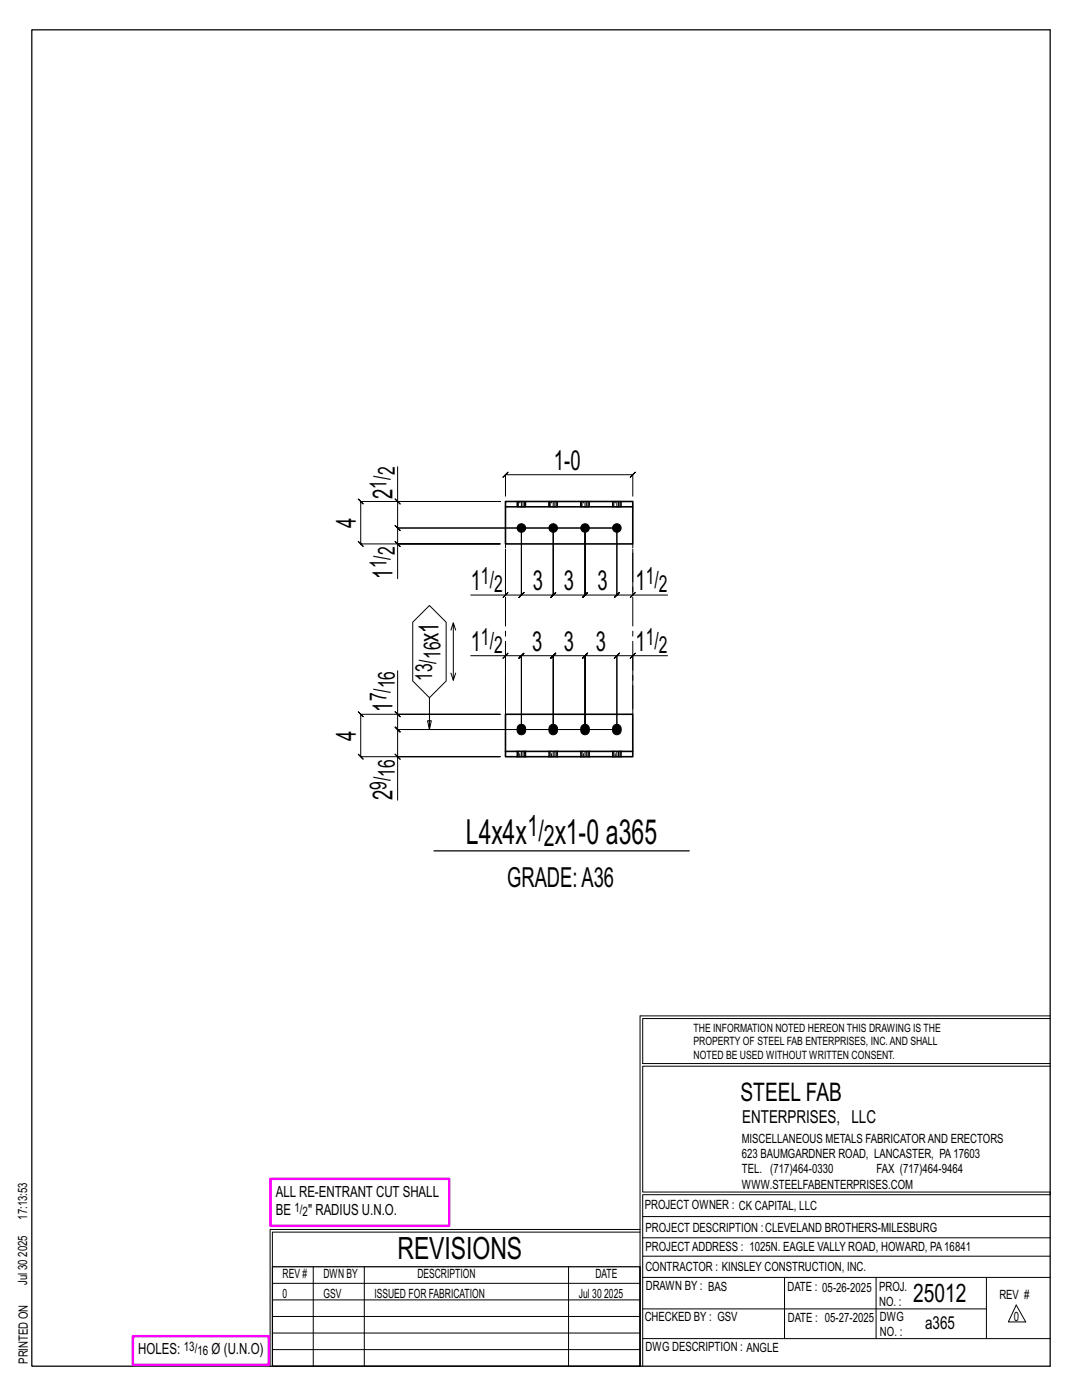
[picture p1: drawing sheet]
<svg xmlns="http://www.w3.org/2000/svg" width="216mm" height="279mm" viewBox="0 0 216 279" stroke-linecap="round" stroke-linejoin="round" font-family="sans-serif">
<g fill="none" stroke="#000" stroke-width=".2">
<path d="M78.8 99.6l1 1zM79.3 93.1v7h20.5h-27.8l-.5-.5 1 1-.5-.5v8.5l-.5-.5 1 1-.5-.5h27.8h-20.5v6.9M100.9 99v-4.3l-.5 .5 1-1-.5 .5h25.4l-.5 .5 1-1-.5 .5v4.3M78.8 108.1l1 1zM79.3 100.1v5.3l-.5-.5 1 1-.5-.5h43.8M100.4 119.3l1-1zM100.9 109.6v9.2h-7M123.1 105.4v13.4l.5-.5-1 1 .5-.5h-6.4l.5-.5-1 1 .5-.5v-13.4v13.4l.5-.5-1 1 .5-.5h-6.3l.5-.5-1 1 .5-.5v-13.4v13.4l.5-.5-1 1 .5-.5h-6.4l.5-.5-1 1 .5-.5v-13.4v13.4l.5-.5-1 1 .5-.5h-3.1M123.1 105.4v13.4l-.5 .5 1-1-.5 .5h3.2M123.1 105.4h-43.8l-.5-.5 1 1-.5-.5v3.2M126.3 118.8l.5-.5-1 1zM126.3 109.6v9.2h6.9"/>
<path d="M79.3 133.9v8.6h20.5h-27.8l-.5-.5 1 1-.5-.5v8.5l-.5-.5 1 1-.5-.5h27.8h-20.5v8.7M82.4 124.2l3.3-3.4 3.3 3.4v11.7l-3.3 3.3-3.3-3.3zM85.7 139.2v6.4l-.4-1.8h.8l-.4 1.8M90 134.3l.5 1.5 .4-1.5M90.5 124.3l-.5 1.5M90.9 125.8l-.4-1.5v11.5M93.9 130.9h7v10.6M100.4 131.4l1-1zM100.9 130.9h3.1l-.5 .5 1-1-.5 .5v14.7v-14.7l-.5 .5 1-1-.5 .5h6.4l-.5 .5 1-1-.5 .5v14.7v-14.7l-.5 .5 1-1-.5 .5h6.3l-.5 .5 1-1-.5 .5v14.7v-14.7l-.5 .5 1-1-.5 .5h6.4l-.5 .5 1-1-.5 .5v14.7M126.3 130.9l.5-.5-1 1zM126.3 130.9h-3.2l.5-.5-1 1 .5-.5v14.7M133.2 130.9h-6.9v10.6"/>
<path d="M78.8 150.5l1 1zM78.8 142l1 1zM79.3 142.5v3.1l-.5-.5 1 1-.5-.5h43.8M123.1 145.6h-43.8l-.5-.5 1 1-.5-.5v5.4M127.7 202.7v70M127.7 202.7h81.8M209.5 203.3h-81.3v9h81.3M209.5 212.8h-81.3v25.1h81.3v.5h-81.3v34.3M54.4 259.4h73.3M54.4 256.1h73.3M62.5 252.8v19.9M72.7 252.8v19.9"/>
<path d="M113.4 252.8v19.9M127.7 245.4h-73.8v27.3M127.7 245.9h-73.3v6.9M128.2 242.8h81.3M128.2 254.9h81.3M128.2 250.7h81.3M128.2 247h81.3M156.5 254.9v12.2M174.8 254.9v12.2M196.8 254.9v12.2M54.4 269.3h73.3M54.4 266h73.3"/>
<path d="M54.4 262.7h73.3M128.2 261.2h68.6M128.2 267.1h81.3M202.8 260.4l1.9 3.4h-3.5z"/>
</g>
<path d="M6.3 6h203.2v266.7h-203.2zM86.6 169.8h50.9M54.4 252.8h73.3v19.9h-73.3z" fill="none" stroke="#000" stroke-width=".25"/>
<path d="M54 235.3h35.6v9.3h-35.6zM26.5 266.7h27.1v5.7h-27.1z" fill="none" stroke="#f0f" stroke-width=".5"/>
<g fill="#000" stroke="#000" stroke-width=".2">
<path d="M103.4 144.8a.91 .91 0 0 1 1.2-.1 .91 .91 0 0 1 .3 1.1 .9 .9 0 0 1-1.1 .8 .9 .9 0 0 1-.6-1.2zM109.8 144.8a.91 .91 0 0 1 1.1-.1 .91 .91 0 0 1 .3 1.1 .9 .9 0 0 1-1.1 .8 .9 .9 0 0 1-.6-1.2zM116.1 144.8a.91 .91 0 0 1 1.2-.1 .91 .91 0 0 1 .3 1.1 .9 .9 0 0 1-1.1 .8 .9 .9 0 0 1-.6-1.2zM122.5 144.8a.91 .91 0 0 1 1.1-.1 .91 .91 0 0 1 .3 1.1 .9 .9 0 0 1-1.1 .8 .9 .9 0 0 1-.6-1.2z"/>
<circle cx="104" cy="105.4" r=".86"/>
<circle cx="110.4" cy="105.4" r=".86"/>
<circle cx="116.7" cy="105.4" r=".86"/>
<circle cx="123.1" cy="105.4" r=".86"/>
</g>
<g fill="none" stroke="#000" stroke-width=".32">
<path d="M100.9 100.1h25.4v1h-25.4zM100.9 101.1v7.5h25.4v-7.5M100.9 150h25.4v1h-25.4zM100.9 150v-7.5h25.4v7.5M103.2 149.9v.1M103.2 151h.1M104.9 149.9v.1M104.9 151h.1M109.5 149.9v.1M109.5 151h.1M111.2 149.9v.1M111.2 151h.1"/>
<path d="M115.9 149.9v.1M115.9 151h.1M117.6 149.9v.1M117.6 151h.1M122.2 149.9v.1M122.2 151h.1M123.9 149.9v.1M123.9 151h.1"/>
</g>
<g fill="none" stroke="#000" stroke-width=".2" stroke-dasharray="2 1.4">
<path d="M103.2 100.1v1.1zM103.2 100.1h.2M103.7 100.1h-.3v1.1h-.2M103.7 101.2h.3v-1.1h-.3v1.1h-.3M104 100.1h.4v1.1h-.4M104.4 100.1h.2v1.1h-.2M104.6 100.1h.2v1.1h-.2M104.8 100.1v1.1M109.5 100.1l.1 1.1zM109.6 100.1h.2M110.1 100.1h-.3v1.1h-.2M110.1 101.2h.3v-1.1h-.3v1.1h-.3"/>
<path d="M110.4 100.1h.3v1.1h-.3M110.7 100.1h.3v1.1h-.3M111 100.1h.2v1.1h-.2M111.2 100.1v1.1M115.9 100.1v1.1zM115.9 100.1h.2M116.4 100.1h-.3v1.1h-.2M116.4 101.2h.3v-1.1h-.3v1.1h-.3M116.7 100.1h.4v1.1h-.4M117.1 100.1h.2v1.1h-.2M117.3 100.1h.2v1.1h-.2M117.5 100.1v1.1"/>
<path d="M122.2 100.1l.1 1.1zM122.3 100.1h.2M122.8 100.1h-.3v1.1h-.2M122.8 101.2h.3v-1.1h-.3v1.1h-.3M123.1 100.1h.3v1.1h-.3M123.4 100.1h.3v1.1h-.3M123.7 100.1h.2v1.1h-.2M123.9 100.1v1.1M103.2 149.9h.1M103.2 150v1M103.2 151h.1M103.4 151h-.2v-1.1h.2"/>
<path d="M103.7 149.9h.3v1.1h-.3zM103.7 151h-.3v-1.1h.3M104 151h.4v-1.1h.2M104 149.9h.4M104.4 151h.2v-1.1h.2M104.6 151h.2l.1-1.1M104.9 151v-1M104.9 151h-.1M109.5 149.9h.1M109.5 150v1M109.6 151h-.1M109.8 151h-.2v-1.1h.2"/>
<path d="M110.1 149.9h.3v1.1h-.3zM110.1 151h-.3v-1.1h.3M110.4 151h.3v-1.1h.3M110.4 149.9h.3M110.7 151h.3v-1.1h.2M111 151h.2v-1.1M111.2 151v-1M111.2 151h.1M115.9 149.9h.1M115.9 150v1M115.9 151h.1M116.1 151h-.2v-1.1h.2"/>
<path d="M116.4 149.9h.3v1.1h-.3zM116.4 151h-.3v-1.1h.3M116.7 151h.4v-1.1h.2M116.7 149.9h.4M117.1 151h.2v-1.1h.2M117.3 151h.2l.1-1.1M117.6 151v-1M117.6 151h-.1M122.2 149.9h.1M122.2 150v1M122.3 151h-.1M122.5 151h-.2v-1.1h.2"/>
<path d="M122.8 149.9h.3v1.1h-.3zM122.8 151h-.3v-1.1h.3M123.1 151h.3v-1.1h.3M123.1 149.9h.3M123.4 151h.3v-1.1h.2M123.7 151h.2v-1.1M123.9 151v-1M123.9 151h.1"/>
</g>
<path d="M100.9 142.5v-33.9M126.3 142.5v-33.9" fill="none" stroke="#000" stroke-width=".2" stroke-dasharray="5.8 1 1 1"/>
<g font-size="6.9">
<text x="92.9" y="168.4">L4x4x</text>
<text x="110.7" y="168.4">x1-0 a365</text>
</g>
<text font-size="6.1" x="79.3" y="251.3">REVISIONS</text>
<g font-size="5.9">
<text x="105.2" y="166.8">1/</text>
<text x="108.5" y="168.9">2</text>
</g>
<g font-size="5.5">
<text x="110.5" y="93.7">1-0</text>
<text x="78.3" y="99.6" transform="rotate(-90 78.3 99.6)">2</text>
<text x="71" y="105.3" transform="rotate(-90 71 105.3)">4</text>
<text x="78.3" y="115.5" transform="rotate(-90 78.3 115.5)">1</text>
<text x="93.9" y="117.8">1</text>
<text x="106.3" y="117.8">3</text>
<text x="112.5" y="117.8">3</text>
<text x="119.2" y="117.8">3</text>
<text x="126.8" y="117.8">1</text>
<text x="87.5" y="128.1" transform="rotate(-90 87.5 128.1)">x1</text>
<text x="93.9" y="129.9">1</text>
<text x="106.2" y="129.9">3</text>
<text x="112.5" y="129.9">3</text>
<text x="118.9" y="129.9">3</text>
<text x="126.8" y="129.9">1</text>
<text x="78.3" y="142" transform="rotate(-90 78.3 142)">1</text>
<text x="71" y="147.8" transform="rotate(-90 71 147.8)">4</text>
<text x="78.3" y="159.7" transform="rotate(-90 78.3 159.7)">2</text>
<text x="101.2" y="177.1">GRADE:A36</text>
</g>
<g font-size="5.1">
<text x="147.8" y="219.8">STEEL FAB</text>
<text x="182.2" y="259.9">25012</text>
</g>
<g font-size="4.7">
<text x="78.8" y="94.9" transform="rotate(-90 78.8 94.9)">2</text>
<text x="77.1" y="97.5" transform="rotate(-90 77.1 97.5)">1/</text>
<text x="77.1" y="113.4" transform="rotate(-90 77.1 113.4)">1/</text>
<text x="78.8" y="110.8" transform="rotate(-90 78.8 110.8)">2</text>
<text x="96" y="116.5">1/</text>
<text x="98.6" y="118.2">2</text>
<text x="128.8" y="116.5">1/</text>
<text x="131.5" y="118.2">2</text>
<text x="87.9" y="131.6" transform="rotate(-90 87.9 131.6)">16</text>
<text x="96" y="128.6">1/</text>
<text x="98.6" y="130.3">2</text>
<text x="128.8" y="128.6">1/</text>
<text x="131.5" y="130.3">2</text>
<text x="78.8" y="137.4" transform="rotate(-90 78.8 137.4)">16</text>
<text x="86.2" y="135.9" transform="rotate(-90 86.2 135.9)">13/</text>
<text x="77.1" y="140" transform="rotate(-90 77.1 140)">7/</text>
<text x="78.8" y="155" transform="rotate(-90 78.8 155)">16</text>
<text x="77.1" y="157.6" transform="rotate(-90 77.1 157.6)">9/</text>
</g>
<g font-size="3.6">
<text x="148.1" y="224.1">ENTERPRISES, LLC</text>
<text x="184.6" y="265.2">a365</text>
</g>
<g font-size="3.1">
<text x="55" y="238.9">ALL RE-ENTRANT CUT SHALL</text>
<text x="55" y="242.5">BE</text>
<text x="61.5" y="242.5">&quot; RADIUS U.N.O.</text>
<text x="27.6" y="270.2">HOLES:</text>
<text x="42.2" y="270.2">Ø (U.N.O)</text>
</g>
<g font-size="2.6">
<text x="58.8" y="241.8">1/</text>
<text x="60.4" y="242.7">2</text>
<text x="36.7" y="269.6">13/</text>
<text x="39.4" y="270.5">16</text>
</g>
<g font-size="2.5">
<text x="148" y="231.2">623 BAUMGARDNER ROAD, LANCASTER, PA17603</text>
<text x="148" y="228.1">MISCELLANEOUS METALS FABRICATORAND ERECTORS</text>
<text x="148" y="237.2">WWW.STEELFABENTERPRISES.COM</text>
<text x="148" y="234.2">TEL. (717)464-0330</text>
<text x="174.9" y="234.2">FAX (717)464-9464</text>
<text x="5.4" y="243.4" transform="rotate(-90 5.4 243.4)">17:13:53</text>
<text x="128.7" y="241.3">PROJECT OWNER : CK CAPITAL, LLC</text>
<text x="128.8" y="246">PROJECT DESCRIPTION :CLEVELAND BROTHERS-MILESBURG</text>
<text x="5.4" y="250.8" transform="rotate(-90 5.4 250.8)">2025</text>
<text x="128.8" y="249.7">PROJECTADDRESS : 1025N. EAGLE VALLY ROAD, HOWARD, PA16841</text>
<text x="5.4" y="256.5" transform="rotate(-90 5.4 256.5)">Jul 30</text>
<text x="56.4" y="255">REV #</text>
<text x="64.5" y="255">DWN BY</text>
<text x="83.3" y="255">DESCRIPTION</text>
<text x="118.8" y="255">DATE</text>
<text x="128.8" y="253.7">CONTRACTOR : KINSLEY CONSTRUCTION, INC.</text>
<text x="128.9" y="257.5">DRAWN BY : BAS</text>
<text x="157.1" y="257.6">DATE : 05-26-2025</text>
<text x="175.4" y="257.7">PROJ.</text>
<text x="56.4" y="259">0</text>
<text x="64.5" y="259">GSV</text>
<text x="74.7" y="259">ISSUED FOR FABRICATION</text>
<text x="115.5" y="259">Jul 30</text>
<text x="120.6" y="259">2025</text>
<text x="128.6" y="263.7">CHECKED BY : GSV</text>
<text x="157.2" y="263.7">DATE : 05-27-2025</text>
<text x="175.4" y="260.7">NO. :</text>
<text x="175.6" y="263.7">DWG</text>
<text x="199.4" y="259.2">REV #</text>
<text x="202.3" y="263.7">0</text>
<text x="128.8" y="269.7">DWG DESCRIPTION : ANGLE</text>
<text x="175.6" y="266.7">NO. :</text>
<text x="5.5" y="272.2" transform="rotate(-90 5.5 272.2)">PRINTED ON</text>
</g>
<g font-size="2.3">
<text x="138.4" y="208.6">PROPERTY OF STEEL FAB ENTERPRISES, INC.AND SHALL</text>
<text x="138.4" y="205.9">THE INFORMATION NOTED HEREON THIS DRAWING IS THE</text>
<text x="138.4" y="211.3">NOTED BE USED WITHOUT WRITTEN CONSENT.</text>
</g>
</svg>
